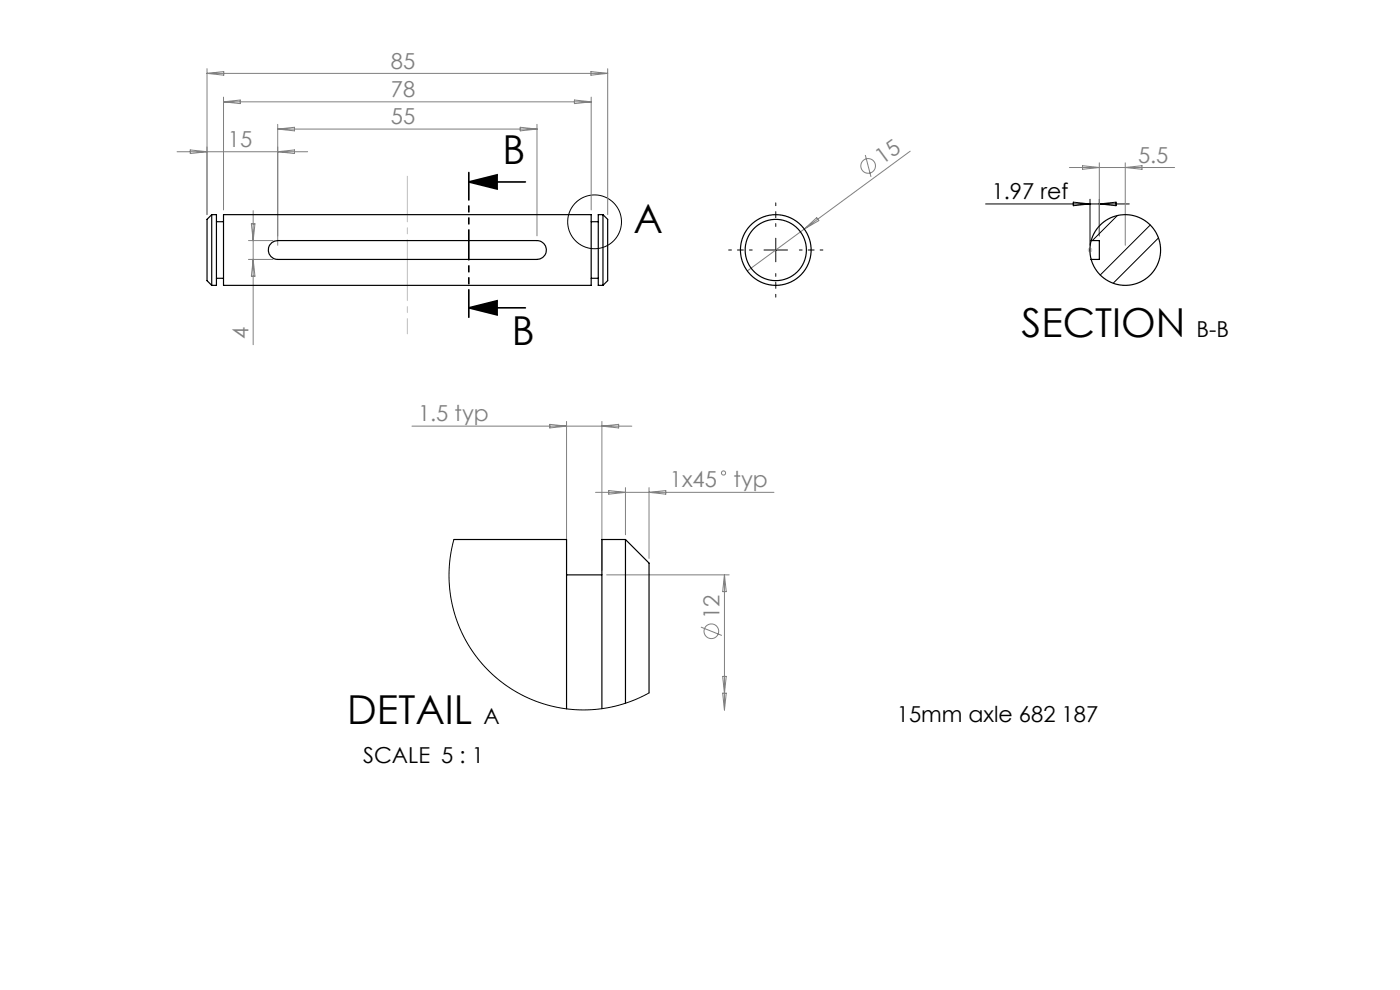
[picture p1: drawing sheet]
<svg xmlns="http://www.w3.org/2000/svg" width="297mm" height="210mm" viewBox="0 0 297 210" stroke-linecap="round" stroke-linejoin="round" font-family="sans-serif">
<g fill="none" stroke="#808080" stroke-width=".21">
<path d="M43.9 14.6v30.9M43.9 15.6h85M43.9 15.6l3.6-.4v.7zM125.4 15.2l3.5 .4-3.5 .3zM128.9 14.6v30.9M37.6 32.2h27.7M40.4 31.8l3.5 .4-3.5 .4zM47.4 20.6v23.9M47.4 21.6h78M47.4 21.6l3.6-.4v.8zM58.9 26.4v25.6M58.9 32.2l3.6-.4v.8z"/>
<path d="M58.9 27.4l3.6-.4v.8zM58.9 27.4h55M110.4 27l3.5 .4-3.5 .4zM113.9 26.4v23.6M121.9 21.2l3.5 .4-3.5 .4zM125.4 20.6v23.9M183.6 32.9l1.2 4.6M193.1 32.1l-34.6 25.4M226.9 35.5h22.3M229.7 35.2l3.5 .3-3.5 .4zM233.2 34.5v15.5M238.7 34.5v17.5"/>
<path d="M238.7 35.5l3.6-.3v.7zM52.7 51h5.2M52.7 55h5.2M53.3 47.5h.8l-.4 3.5zM53.7 44.7v28.4M53.7 55l.4 3.6h-.8zM170.6 48.6l2.7-2.4 .4 .6zM87.4 90.4h46.6M116.6 90l3.6 .4-3.6 .4zM120.2 89.4v31.5M127.7 89.4v31.5M127.7 90.4l3.5-.4v.8z"/>
<path d="M126.3 104.4h37.9M129.1 104.1l3.6 .3-3.6 .4zM132.7 103.4v10M137.7 103.4v15M137.7 104.4l3.5-.3v.7zM128.7 121.9h26M148.7 133l4.4 1.8M153.7 121.9v28.7M153.7 121.9l.4 3.6h-.8zM153.3 147h.8l-.4 3.6zM153.3 143.5h.8l-.4 3.5z"/>
<circle cx="184.2" cy="35.2" r="1.56"/>
<circle cx="153.5" cy="100.3" r=".44"/>
<circle cx="150.9" cy="133.9" r="1.56"/>
</g>
<g fill="none" stroke="#000" stroke-width=".21">
<path d="M162.1 53h5M164.6 50.5v5M209.1 43.3h30.5M227.7 42.9l3.5 .4-3.5 .3zM231.2 42.3v9.7M233.2 42.3v7.7M233.2 43.3l3.6-.4v.7zM237 45.7l-5.3 5.3M244 47.7l-10.6 10.6M245.8 50.5l-9.6 9.6M96.3 114.4l-.8 4.3-.2 4 .3 4 1.1 4.2 1.6 4 2.1 3.5 2.5 3.1 3.2 2.9 3.6 2.4 3.6 1.8 4.1 1.3 4.2 .6h4.1l4.1-.5 4-1.2 3.9-1.8"/>
<circle cx="126.1" cy="47.1" r="5.7"/>
</g>
<path d="M99.5 38.6h12M99.5 38.6l6-1.5v3zM99.5 65.3h12M99.5 65.3l6-1.5v3z" fill="none" stroke="#000" stroke-width=".35"/>
<path d="M230.7 53h1M230.9 52.7l.7 .7M231.2 52.5v1M231.6 52.7l-.7 .7" fill="none" stroke="#c0c0c0" stroke-width=".21"/>
<path d="M159.6 53h-5M164.6 48v-5M164.6 58v5M169.6 53h5" fill="none" stroke="#000" stroke-width=".21" stroke-dasharray="15.2 1.3 1.3 1.3" stroke-dashoffset="14.6"/>
<path d="M99.5 36.6v30.7" fill="none" stroke="#000" stroke-width=".35" stroke-dasharray="6.3 1.3 1.3 1.3 1.3 1.3" stroke-dashoffset=".5"/>
<path d="M86.4 60.5v10.3" fill="none" stroke="#c0c0c0" stroke-width=".21" stroke-dasharray="15.2 1.3 1.3 1.3" stroke-dashoffset="12"/>
<path d="M86.4 60.5v-23.1" fill="none" stroke="#c0c0c0" stroke-width=".21" stroke-dasharray="15.2 1.3 1.3 1.3" stroke-dashoffset="5.6"/>
<path d="M99.5 38.6l6-1.5v3zM99.5 65.3l6-1.5v3z" fill="#000"/>
<g fill="none" stroke="#000" stroke-width=".25">
<path d="M44.9 45.5l-1 1v13l1 1M44.9 45.5v15M44.9 45.5h1v15h-1M45.9 59h1.5M45.9 47h1.5M47.4 45.5h78v15h-78zM57.7 51.5l.6-.4 .6-.1h55a2 2 0 0 1 2 2 2 2 0 0 1-2 2h-55a2 2 0 0 1-1.9-1.3 2 2 0 0 1 .7-2.2zM125.4 59h1.5M125.4 47h1.5M127.9 45.5h-1v15h1M127.9 45.5v15M127.9 45.5l1 1v13l-1 1"/>
<path d="M231.5 51a7.5 7.5 0 0 1 11.5-4.1 7.5 7.5 0 0 1 0 12.3 7.5 7.5 0 0 1-11.5-4.2M231.5 51a7.5 7.5 0 0 0 0 4M231.5 51h1.7v4h-1.7M96.3 114.4h23.9v36M132.7 114.4h-5v35.9M132.7 114.4v34.8M132.7 114.4l5 5v27.6M120.2 121.9h7.5"/>
<circle cx="164.6" cy="53" r="6.5"/>
<circle cx="164.6" cy="53" r="7.5"/>
</g>
<g font-size="8.5">
<text x="106.6" y="34.8">B</text>
<text x="134.4" y="49.4">A</text>
<text x="216.7" y="71.6">SECTION</text>
<text x="108.6" y="73.1">B</text>
<text x="73.7" y="153.6">DETAIL</text>
</g>
<g font-size="4.7" fill="#808080">
<text x="82.9" y="14.6">85</text>
<text x="82.9" y="20.6">78</text>
<text x="82.9" y="26.4">55</text>
<text x="48.4" y="31.2">15</text>
<text x="187.3" y="35.1" transform="rotate(-36 187.3 35.1)">15</text>
<text x="241.4" y="34.5">5.5</text>
<text x="52.7" y="71.8" transform="rotate(-90 52.7 71.8)">4</text>
<text x="88.7" y="89.4">1.5 typ</text>
<text x="142.1" y="103.4">1x45</text>
<text x="155.6" y="103.4">typ</text>
<text x="152.6" y="131.3" transform="rotate(-90 152.6 131.3)">12</text>
</g>
<g font-size="4.7">
<text x="210.4" y="42.2">1.97 ref</text>
<text x="253.8" y="71.6">B-B</text>
<text x="102.6" y="153.6">A</text>
<text x="190.3" y="153.2">15mm axle 682 187</text>
<text x="77" y="161.8">SCALE 5 : 1</text>
</g>
</svg>
